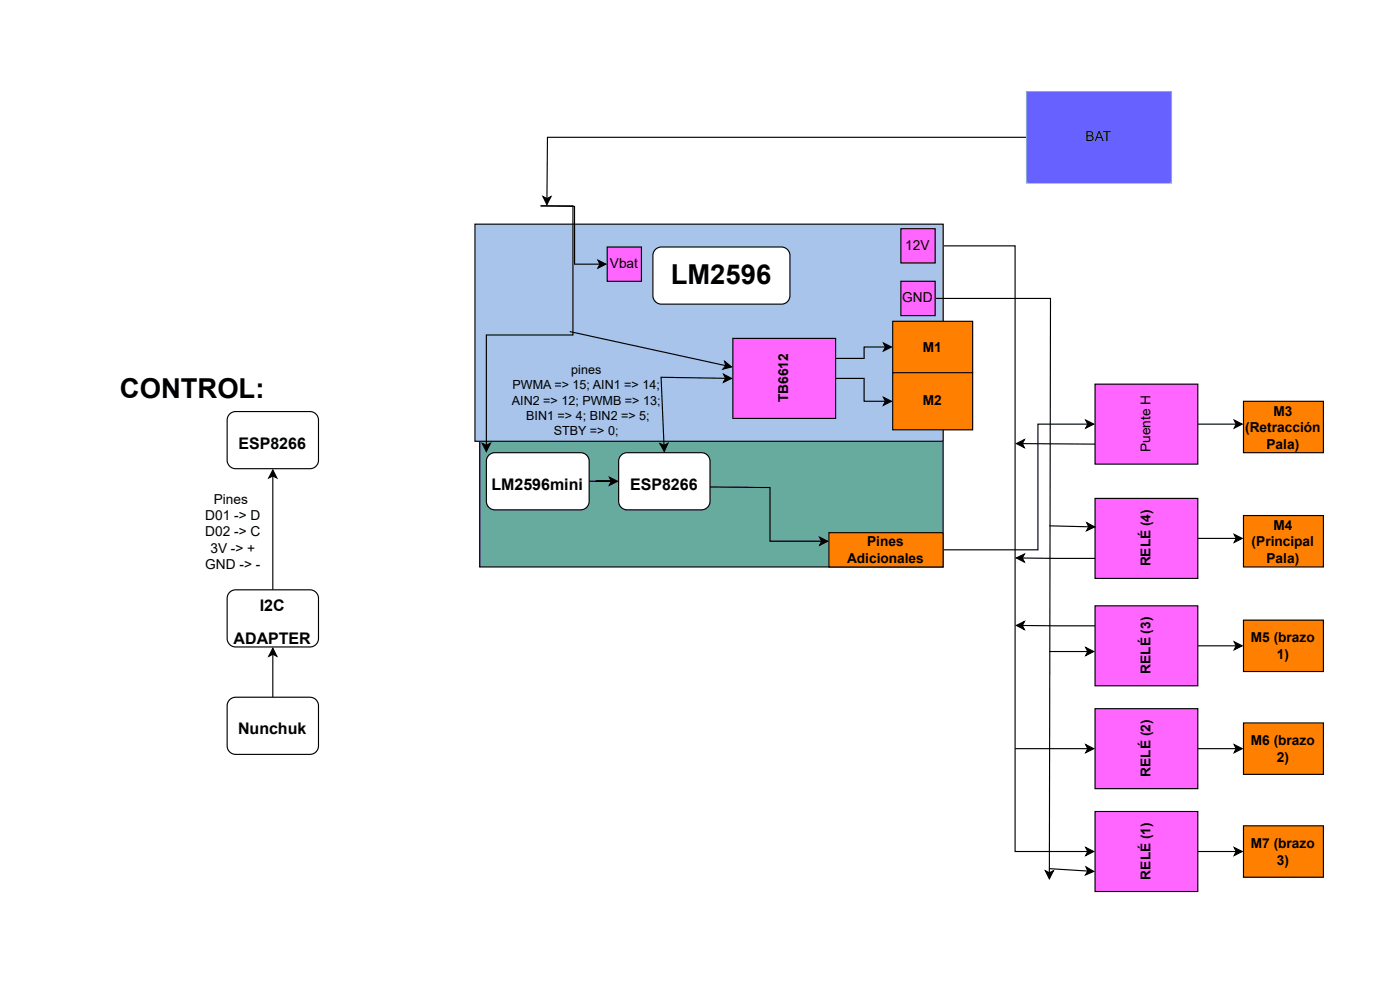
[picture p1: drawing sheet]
<svg xmlns="http://www.w3.org/2000/svg" width="297mm" height="210mm" viewBox="0 0 297 210" stroke-linecap="round" stroke-linejoin="round" font-family="sans-serif">
<path d="M198.4 52.1h17v128.4h15.4M230.3 179.7l1.7 .8-1.7 .9 .5-.9z" fill="none" stroke="#000" stroke-width=".24"/>
<path d="M230.3 179.7l1.7 .8-1.7 .9 .5-.9z" fill="#000"/>
<path d="M101.8 93.6h98.3v26.6h-98.3z" fill="#67ab9f"/>
<path d="M101.8 93.6h98.3v26.6h-98.3z" fill="none" stroke="#000" stroke-width=".24"/>
<path d="M100.8 47.5h99.3v46.1h-99.3z" fill="#a9c4eb"/>
<path d="M217.8 29.1h-101.7l-.1 13M100.8 47.5h99.3v46.1h-99.3zM115.2 41.7l.8 .4 .9-.4-.9 1.7z" fill="none" stroke="#000" stroke-width=".24"/>
<path d="M115.2 41.7l.8 .4 .9-.4-.9 1.7z" fill="#000"/>
<path d="M217.8 19.4h30.7v19.4h-30.7z" fill="#6661ff"/>
<path d="M217.8 19.4h30.7v19.4h-30.7z" fill="none" stroke="#7ea6e0" stroke-width=".24"/>
<path d="M191.1 48.5h7.3v7.3h-7.3z" fill="#f6f"/>
<path d="M191.1 48.5h7.3v7.3h-7.3zM198.4 63.3h24.5l-.3 121.7M221.8 184.6l.8 .4 .9-.4-.9 1.7z" fill="none" stroke="#000" stroke-width=".24"/>
<path d="M221.8 184.6l.8 .4 .9-.4-.9 1.7z" fill="#000"/>
<path d="M191.1 59.6h7.3v7.3h-7.3z" fill="#f6f"/>
<path d="M114.7 43.6h6.8v27.4h-18.3v23.4M191.1 59.6h7.3v7.3h-7.3zM102.3 94l.9 .4 .8-.4-.8 1.7z" fill="none" stroke="#000" stroke-width=".24"/>
<path d="M102.3 94l.9 .4 .8-.4-.8 1.7z" fill="#000"/>
<path d="M128.8 52.4h7.3v7.2h-7.3z" fill="#f6f"/>
<path d="M128.8 52.4h7.3v7.2h-7.3z" fill="none" stroke="#000" stroke-width=".24"/>
<path d="M139 52.9l.6-.4 .7-.1h25.5a1.82 1.82 0 0 1 1.8 1.8v8.5a1.82 1.82 0 0 1-1.8 1.8h-25.5a1.82 1.82 0 0 1-1.8-1.8v-8.7z" fill="#fff"/>
<path d="M139 52.9l.6-.4 .7-.1h25.5a1.82 1.82 0 0 1 1.8 1.8v8.5a1.82 1.82 0 0 1-1.8 1.8h-25.5a1.82 1.82 0 0 1-1.8-1.8v-8.7zM187.4 72.7l1.7 .9-1.7 .8 .4-.8zM187.8 73.6h-4.5v2.4h-6M177.3 80.2h6v4.9h4.5M187.4 84.2l1.7 .9-1.7 .8 .4-.8z" fill="none" stroke="#000" stroke-width=".24"/>
<path d="M187.4 72.7l1.7 .9-1.7 .8 .4-.8zM187.4 84.2l1.7 .9-1.7 .8 .4-.8z" fill="#000"/>
<path d="M155.5 71.7h21.8v17h-21.8z" fill="#f6f"/>
<path d="M155.5 71.7h21.8v17h-21.8z" fill="none" stroke="#000" stroke-width=".24"/>
<path d="M189.4 68.1h16.9v10.9h-16.9z" fill="#ff8000"/>
<path d="M189.4 68.1h16.9v10.9h-16.9z" fill="none" stroke="#000" stroke-width=".24"/>
<path d="M189.4 79h16.9v12.1h-16.9z" fill="#ff8000"/>
<path d="M189.4 79h16.9v12.1h-16.9zM125 102h4.8h-3.4h3.3M129.3 101.2l1.7 .8-1.7 .9 .4-.9z" fill="none" stroke="#000" stroke-width=".24"/>
<path d="M129.3 101.2l1.7 .8-1.7 .9 .4-.9z" fill="#000"/>
<path d="M103.7 96.5l.6-.4 .7-.1h18.2a1.82 1.82 0 0 1 1.8 1.8v8.5a1.82 1.82 0 0 1-1.8 1.8h-18.2a1.82 1.82 0 0 1-1.8-1.8v-8.7z" fill="#fff"/>
<path d="M103.7 96.5l.6-.4 .7-.1h18.2a1.82 1.82 0 0 1 1.8 1.8v8.5a1.82 1.82 0 0 1-1.8 1.8h-18.2a1.82 1.82 0 0 1-1.8-1.8v-8.7zM150.6 103.2l12.8 .2v11.4h10.9M173.9 113.9l1.7 .9-1.7 .8 .4-.8z" fill="none" stroke="#000" stroke-width=".24"/>
<path d="M173.9 113.9l1.7 .9-1.7 .8 .4-.8z" fill="#000"/>
<path d="M131.8 96.5l.6-.4 .7-.1h15.7a1.82 1.82 0 0 1 1.8 1.8v8.5a1.82 1.82 0 0 1-1.8 1.8h-15.7a1.82 1.82 0 0 1-1.9-1.8l.1-8.7z" fill="#fff"/>
<path d="M114.7 43.6l7.2 .2v12.2h5.4M126.9 55.2l1.7 .8-1.7 .9 .4-.9zM131.8 96.5l.6-.4 .7-.1h15.7a1.82 1.82 0 0 1 1.8 1.8v8.5a1.82 1.82 0 0 1-1.8 1.8h-15.7a1.82 1.82 0 0 1-1.9-1.8l.1-8.7zM230.3 89.1l1.7 .8-1.7 .9 .5-.9zM230.8 89.9h-10.6v26.7h-20.1" fill="none" stroke="#000" stroke-width=".24"/>
<path d="M126.9 55.2l1.7 .8-1.7 .9 .4-.9zM230.3 89.1l1.7 .8-1.7 .9 .5-.9z" fill="#000"/>
<path d="M175.9 112.9h24.2v7.3h-24.2z" fill="#ff8000"/>
<path d="M120.9 70.3l33.1 7.2M153.5 79.3l1.7 .9-1.7 .8 .4-.8zM153.7 76.6l1.5 1.2-1.8 .5 .6-.8zM140 94l.9 .4 .8-.4-.8 1.7zM153.9 80.2l-13.7-.2 .7 14.4M175.9 112.9h24.2v7.3h-24.2z" fill="none" stroke="#000" stroke-width=".24"/>
<path d="M153.7 76.6l1.5 1.2-1.8 .5 .6-.8zM140 94l.9 .4 .8-.4-.8 1.7zM153.5 79.3l1.7 .9-1.7 .8 .4-.8z" fill="#000"/>
<path d="M48.7 87.8l.6-.4 .7-.1h15.8a1.82 1.82 0 0 1 1.8 1.8v8.5a1.82 1.82 0 0 1-1.8 1.8h-15.8a1.82 1.82 0 0 1-1.8-1.8v-8.7z" fill="#fff"/>
<path d="M48.7 87.8l.6-.4 .7-.1h15.8a1.82 1.82 0 0 1 1.8 1.8v8.5a1.82 1.82 0 0 1-1.8 1.8h-15.8a1.82 1.82 0 0 1-1.8-1.8v-8.7zM57.9 137.4l.8 1.7-.8-.4-.9 .4zM57.9 138.7v9.1" fill="none" stroke="#000" stroke-width=".24"/>
<path d="M57.9 137.4l.8 1.7-.8-.4-.9 .4z" fill="#000"/>
<path d="M48.7 148.4l.6-.4 .7-.2h15.8a1.82 1.82 0 0 1 1.8 1.8v8.5a1.82 1.82 0 0 1-1.8 1.8h-15.8a1.82 1.82 0 0 1-1.8-1.8v-8.6z" fill="#fff"/>
<path d="M57.9 99.6l.8 1.7-.8-.4-.9 .4zM57.9 100.9v24.1M48.7 148.4l.6-.4 .7-.2h15.8a1.82 1.82 0 0 1 1.8 1.8v8.5a1.82 1.82 0 0 1-1.8 1.8h-15.8a1.82 1.82 0 0 1-1.8-1.8v-8.6z" fill="none" stroke="#000" stroke-width=".24"/>
<path d="M57.9 99.6l.8 1.7-.8-.4-.9 .4z" fill="#000"/>
<path d="M48.7 125.6l.6-.4 .7-.2h15.8a1.82 1.82 0 0 1 1.8 1.9v8.4a1.82 1.82 0 0 1-1.8 1.9h-15.8a1.82 1.82 0 0 1-1.8-1.9v-8.6z" fill="#fff"/>
<path d="M48.7 125.6l.6-.4 .7-.2h15.8a1.82 1.82 0 0 1 1.8 1.9v8.4a1.82 1.82 0 0 1-1.8 1.9h-15.8a1.82 1.82 0 0 1-1.8-1.9v-8.6zM261.8 179.7l1.7 .8-1.7 .9 .5-.9zM254.1 180.5h8.2" fill="none" stroke="#000" stroke-width=".24"/>
<path d="M261.8 179.7l1.7 .8-1.7 .9 .5-.9z" fill="#000"/>
<path d="M232.3 172h21.8v17h-21.8z" fill="#f6f"/>
<path d="M254.1 158.7h8.2M261.8 157.9l1.7 .8-1.7 .9 .5-.9zM232.3 172h21.8v17h-21.8z" fill="none" stroke="#000" stroke-width=".24"/>
<path d="M261.8 157.9l1.7 .8-1.7 .9 .5-.9z" fill="#000"/>
<path d="M232.3 150.2h21.8v17h-21.8z" fill="#f6f"/>
<path d="M215.6 132.6l1.7-.8-.4 .8 .4 .9zM216.9 132.6l15.4 .1M254.1 136.9h8.2M261.8 136.1l1.7 .8-1.7 .9 .5-.9zM232.3 150.2h21.8v17h-21.8z" fill="none" stroke="#000" stroke-width=".24"/>
<path d="M215.6 132.6l1.7-.8-.4 .8 .4 .9zM261.8 136.1l1.7 .8-1.7 .9 .5-.9z" fill="#000"/>
<path d="M232.3 128.4h21.8v17h-21.8z" fill="#f6f"/>
<path d="M215.6 118.3l1.7-.8-.4 .8 .4 .9zM216.9 118.3l15.4 .1M254.1 114.1h8.2M261.8 113.3l1.7 .8-1.7 .9 .5-.9zM232.3 128.4h21.8v17h-21.8z" fill="none" stroke="#000" stroke-width=".24"/>
<path d="M215.6 118.3l1.7-.8-.4 .8 .4 .9zM261.8 113.3l1.7 .8-1.7 .9 .5-.9z" fill="#000"/>
<path d="M232.3 105.7h21.8v16.9h-21.8z" fill="#f6f"/>
<path d="M215.6 94l1.7-.8-.4 .9 .4 .8zM216.9 94.1l15.4 .1M254.1 89.9h8.2M261.8 89.1l1.7 .8-1.7 .9 .5-.9zM232.3 105.7h21.8v16.9h-21.8z" fill="none" stroke="#000" stroke-width=".24"/>
<path d="M215.6 94l1.7-.8-.4 .9 .4 .8zM261.8 89.1l1.7 .8-1.7 .9 .5-.9z" fill="#000"/>
<path d="M232.3 81.4h21.8v17h-21.8z" fill="#f6f"/>
<path d="M232.3 81.4h21.8v17h-21.8z" fill="none" stroke="#000" stroke-width=".24"/>
<path d="M263.8 85.1h17v10.9h-17z" fill="#ff8000"/>
<path d="M263.8 85.1h17v10.9h-17z" fill="none" stroke="#000" stroke-width=".24"/>
<path d="M263.8 109.3h17v10.9h-17z" fill="#ff8000"/>
<path d="M263.8 109.3h17v10.9h-17z" fill="none" stroke="#000" stroke-width=".24"/>
<path d="M263.8 131.5h17v10.9h-17z" fill="#ff8000"/>
<path d="M222.6 111.5l8.4 .2M230.6 110.8l1.6 .9-1.7 .8 .5-.8zM222.6 138.1h8.2M230.3 137.3l1.7 .8-1.7 .9 .5-.9zM263.8 131.5h17v10.9h-17zM215.4 158.7h15.4M230.3 157.9l1.7 .8-1.7 .9 .5-.9zM222.6 184.2l8.2 .5M230.4 183.8l1.6 1-1.7 .7 .5-.8z" fill="none" stroke="#000" stroke-width=".24"/>
<path d="M230.6 110.8l1.6 .9-1.7 .8 .5-.8zM230.3 137.3l1.7 .8-1.7 .9 .5-.9zM230.3 157.9l1.7 .8-1.7 .9 .5-.9zM230.4 183.8l1.6 1-1.7 .7 .5-.8z" fill="#000"/>
<path d="M263.8 153.3h17v10.9h-17z" fill="#ff8000"/>
<path d="M263.8 153.3h17v10.9h-17z" fill="none" stroke="#000" stroke-width=".24"/>
<path d="M263.8 175.1h17v10.9h-17z" fill="#ff8000"/>
<path d="M263.8 175.1h17v10.9h-17z" fill="none" stroke="#000" stroke-width=".24"/>
<g font-size="5.8">
<text x="142.3" y="60.2">LM2596</text>
<text x="25.5" y="84.5">CONTROL:</text>
</g>
<g font-size="3.4">
<text x="50.6" y="95.1">ESP8266</text>
<text x="104.3" y="103.9">LM2596mini</text>
<text x="133.7" y="103.9">ESP8266</text>
<text x="55.1" y="129.5">I2C</text>
<text x="49.6" y="136.6">ADAPTER</text>
<text x="50.5" y="155.7">Nunchuk</text>
</g>
<g font-size="2.9">
<text x="230.3" y="30">BAT</text>
<text x="192" y="53">12V</text>
<text x="129.4" y="56.9">Vbat</text>
<text x="191.4" y="64.1">GND</text>
<text x="195.8" y="74.5">M1</text>
<text x="167.2" y="85.2" transform="rotate(-90 167.2 85.2)">TB6612</text>
<text x="195.8" y="85.9">M2</text>
<text x="270.1" y="88.1">M3</text>
<text x="244.1" y="95.9" transform="rotate(-90 244.1 95.9)">Puente H</text>
<text x="264.2" y="91.5">(Retracción</text>
<text x="268.7" y="95.1">Pala)</text>
<text x="45.4" y="106.8">Pines</text>
<text x="43.5" y="110.1">D01 -&gt; D</text>
<text x="43.5" y="113.5">D02 -&gt; C</text>
<text x="270.1" y="112.3">M4</text>
<text x="44.6" y="117.2">3V -&gt; +</text>
<text x="179.7" y="119.4">Adicionales</text>
<text x="184" y="115.7">Pines</text>
<text x="265.5" y="115.7">(Principal</text>
<text x="268.7" y="119.4">Pala)</text>
<text x="43.5" y="120.6">GND -&gt; -</text>
<text x="244.1" y="120.1" transform="rotate(-90 244.1 120.1)">RELÉ (4)</text>
<text x="265.4" y="136.1">M5 (brazo</text>
<text x="244.1" y="142.9" transform="rotate(-90 244.1 142.9)">RELÉ (3)</text>
<text x="270.9" y="139.7">1)</text>
<text x="265.4" y="157.9">M6 (brazo</text>
<text x="270.9" y="161.5">2)</text>
<text x="244.1" y="164.7" transform="rotate(-90 244.1 164.7)">RELÉ (2)</text>
<text x="265.4" y="179.7">M7 (brazo</text>
<text x="270.9" y="183.3">3)</text>
<text x="244.1" y="186.5" transform="rotate(-90 244.1 186.5)">RELÉ (1)</text>
</g>
<g font-size="2.7">
<text x="108.7" y="82.5">PWMA =&gt; 15; AIN1 =&gt; 14;</text>
<text x="121.2" y="79.4">pines</text>
<text x="108.6" y="85.9">AIN2 =&gt; 12; PWMB =&gt; 13;</text>
<text x="111.6" y="89.1">BIN1 =&gt; 4; BIN2 =&gt; 5;</text>
<text x="117.5" y="92.2">STBY =&gt; 0;</text>
</g>
</svg>
